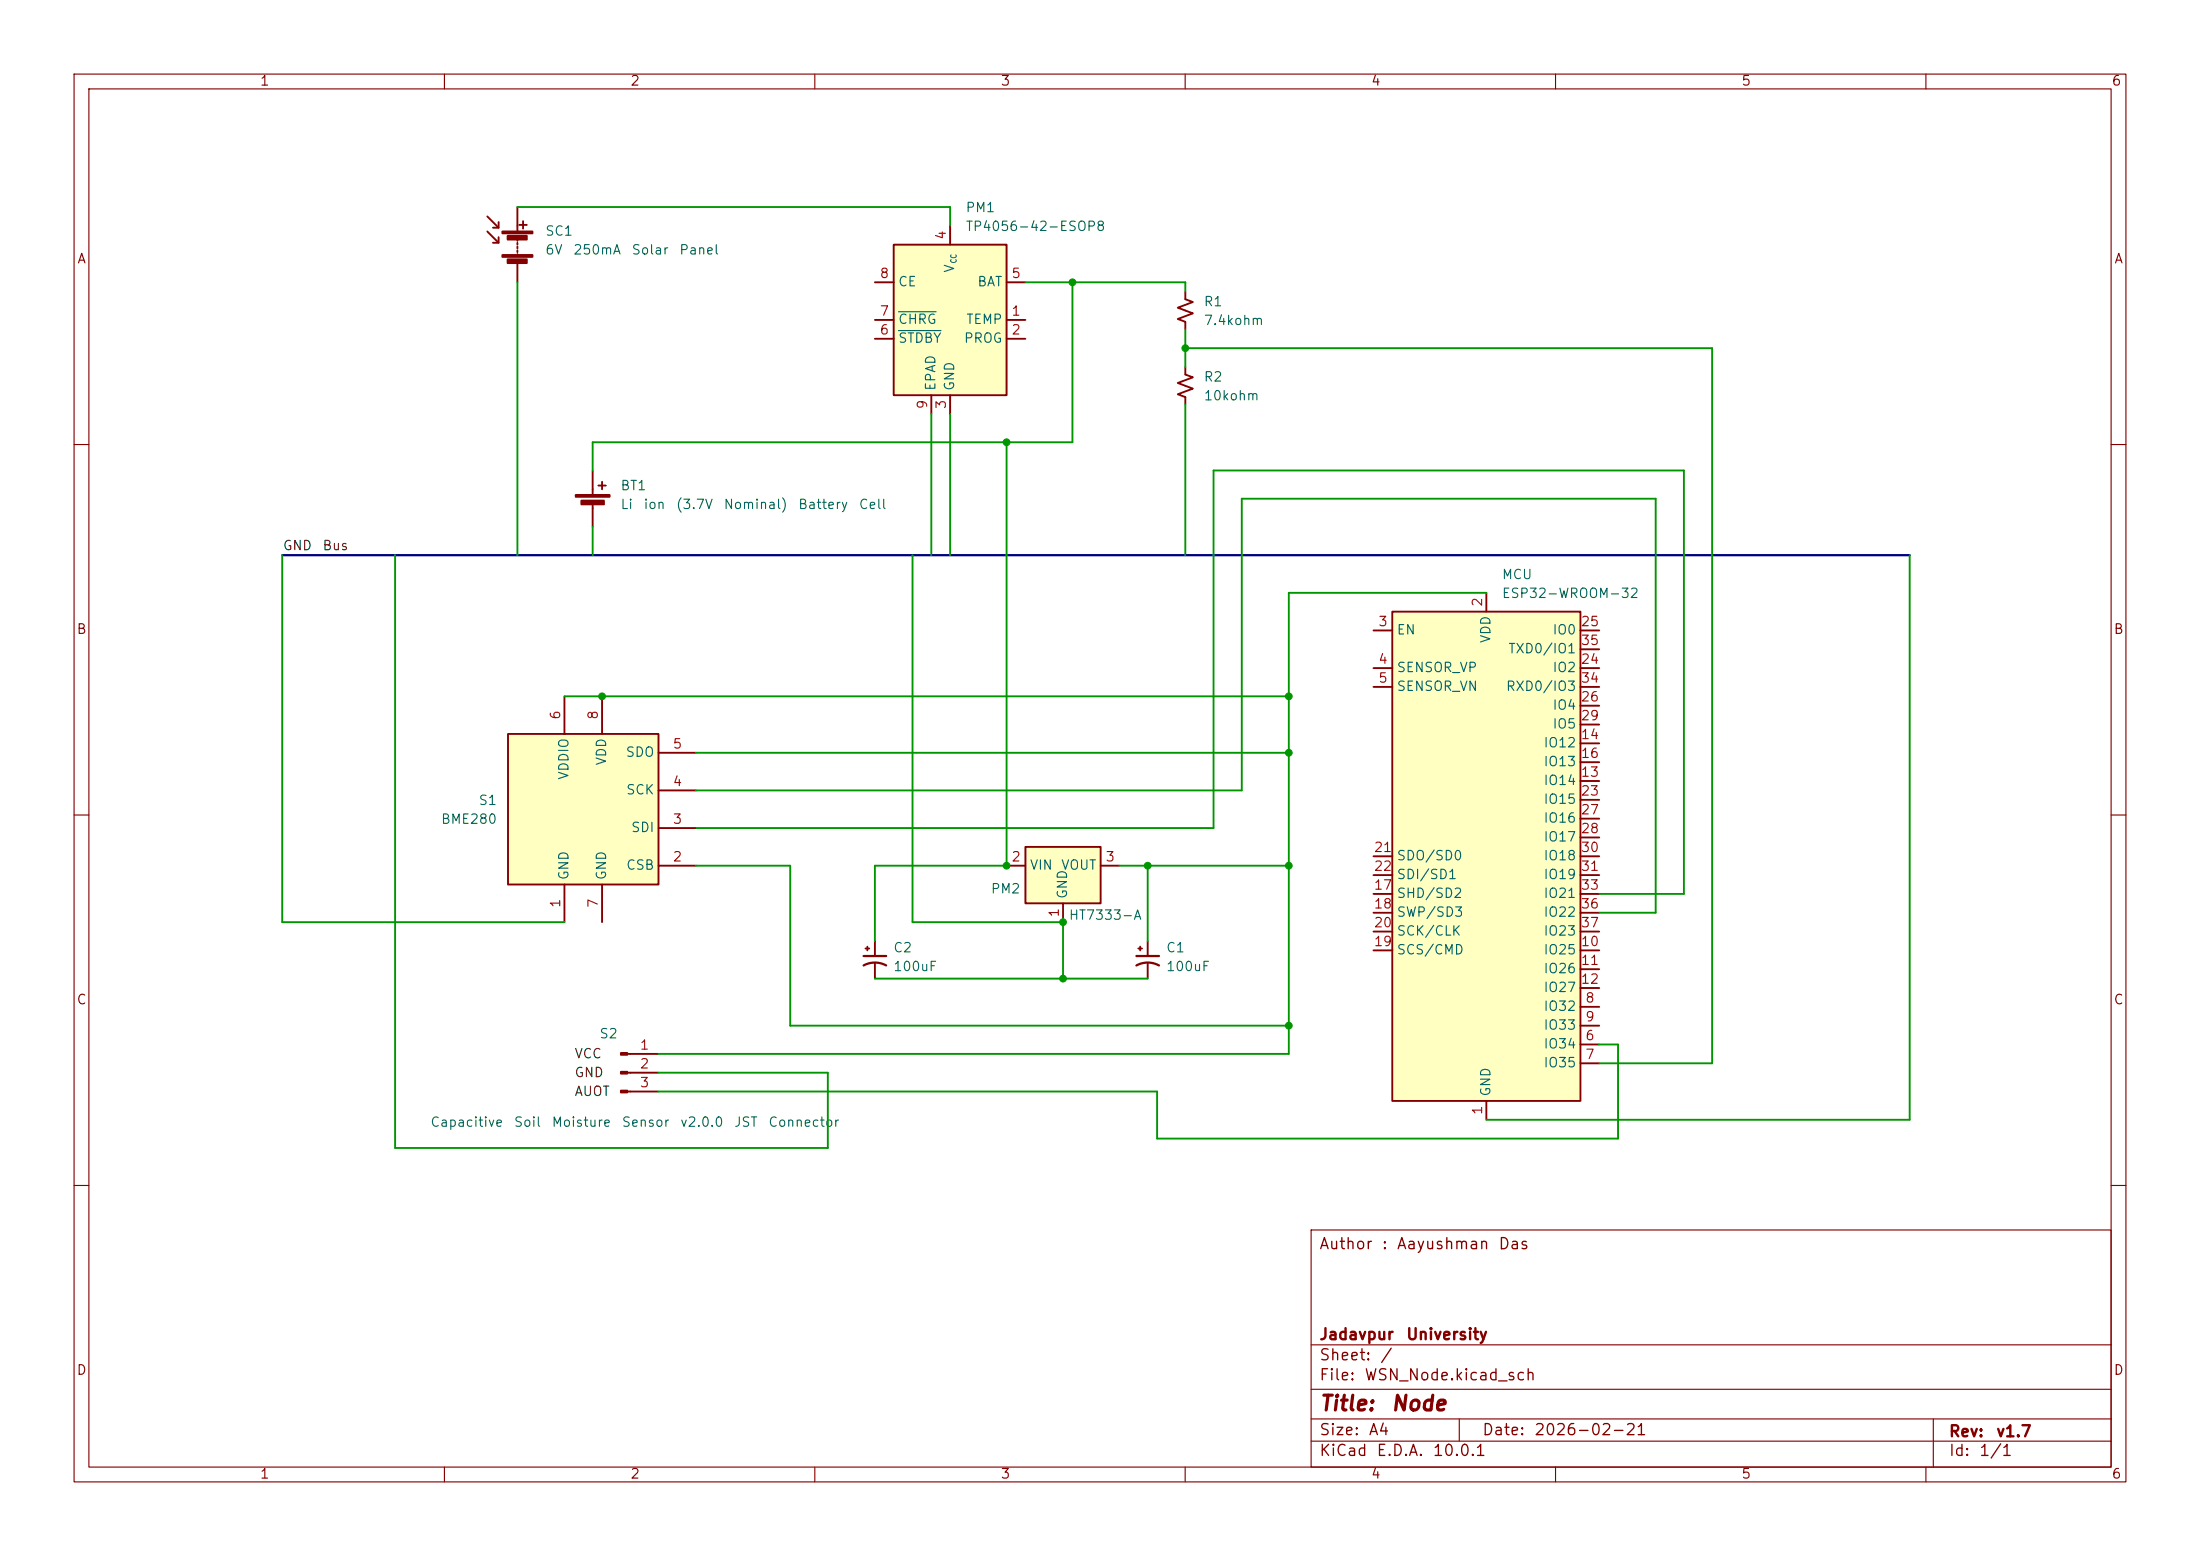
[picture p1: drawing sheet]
<svg xmlns="http://www.w3.org/2000/svg" width="297mm" height="210mm" viewBox="0 0 297 210" stroke-linecap="round" stroke-linejoin="round" font-family="sans-serif">
<g fill="none" stroke="#840000" stroke-width=".15">
<path d="M10 10h277v190h-277zM12 12h273v186h-273zM60 10v2M110 10v2M160 10v2M210 10v2M260 10v2M10 60h2M285 60h2M10 110h2M285 110h2M10 160h2"/>
<path d="M177 166h108v32h-108zM285 160h2M60 198v2M110 198v2M160 198v2M177 194.5h108M177 191.5h108M177 187.5h108M177 181.5h108M197 191.5v3M210 198v2M260 198v2"/>
<path d="M261 191.5v6.5"/>
</g>
<path d="M120.6 33h15.3v20.3h-15.3z" fill="#ffffc2"/>
<path d="M118.1 38.1h2.5M120.6 33h15.3v20.3h-15.3zM128.3 30.5v2.5M135.9 38.1h2.5M118.1 43.2h2.5M118.1 45.7h2.5M125.7 53.3v2.6M128.3 53.3v2.6M135.9 43.2h2.5M135.9 45.7h2.5" fill="none" stroke="#840000" stroke-width=".25"/>
<path d="M121.3 44.6h5.7M121.3 42.1h5.1" fill="none" stroke="#006464" stroke-width=".15"/>
<path d="M188 82.6h25.4v66h-25.4z" fill="#ffffc2"/>
<g fill="none" stroke="#840000" stroke-width=".25">
<path d="M65.8 29.2l1.5 1.5M65.8 31.2l1.5 1.6M67.3 30v.7h-.8M67.3 32v.8h-.8M69.8 27.9v3.3M69.8 32.3v.2M69.8 32.8v.2M69.8 33.3v.2M69.8 33.8v.2M69.8 34.3v.2M69.8 35.6v2.5M70.1 30.4h1"/>
<path d="M70.6 29.8v1.1M160 39.4v1l1 .4-2 .7 2 .8-2 .8 1 .3v1.1M160 49.5v1l1 .4-2 .8 2 .8-2 .7 1 .4v1M80 63.5v3.3M80 67.8v3.3M80.8 65.5h1M81.3 65v1M185.4 85.1h2.6M185.4 90.2h2.6M185.4 92.7h2.6M188 82.6h25.4v66h-25.4zM200.7 80v2.6"/>
<path d="M213.4 85.1h2.5M213.4 90.2h2.5M213.4 92.7h2.5M213.4 95.3h2.5M213.4 97.8h2.5M213.4 87.6h2.5M185.4 115.6h2.6M185.4 118.1h2.6M213.4 105.4h2.5M213.4 100.3h2.5M213.4 102.9h2.5M213.4 115.6h2.5"/>
<path d="M213.4 118.1h2.5M213.4 108h2.5M213.4 110.5h2.5M213.4 113h2.5M116.8 128h.5M117.1 127.8v.5M118.1 127v2M118.1 130v2.1M153.7 128h.5M153.9 127.8v.5M154.9 127v2M154.9 130v2.1"/>
<path d="M185.4 128.3h2.6M185.4 120.7h2.6M185.4 123.2h2.6M185.4 125.7h2.6M213.4 135.9h2.5M213.4 138.4h2.5M213.4 128.3h2.5M213.4 130.8h2.5M213.4 133.4h2.5M213.4 120.7h2.5M213.4 123.2h2.5M213.4 125.7h2.5"/>
<path d="M84.7 142.2h4.2M84.7 144.8h4.2M84.7 147.3h4.2M200.7 148.6v2.5M213.4 141h2.5M213.4 143.5h2.5"/>
</g>
<g fill="#840000" stroke="#840000" stroke-width=".25">
<path d="M67.8 31.2h4.1v.3h-4.1z"/>
<path d="M67.8 34.4h4.1v.3h-4.1z"/>
<path d="M68.5 31.8h2.6v.5h-2.6z"/>
<path d="M68.5 35h2.6v.5h-2.6z"/>
<path d="M77.7 66.8h4.6v.3h-4.6z"/>
<path d="M78.5 67.6h3v.5h-3z"/>
<path d="M83.8 142.1h.9v.3h-.9z"/>
<path d="M83.8 144.7h.9v.2h-.9z"/>
<path d="M83.8 147.2h.9v.2h-.9z"/>
</g>
<path d="M116.6 130.3a3.2 3.2 0 0 1 3 0M116.6 129h3M153.4 130.3a3.2 3.2 0 0 1 3.1 0M153.4 129h3.1" fill="none" stroke="#840000" stroke-width=".3"/>
<path d="M68.6 99.1h20.3v20.3h-20.3z" fill="#ffffc2"/>
<path d="M68.6 99.1h20.3v20.3h-20.3zM76.2 94v5.1M81.3 94v5.1M76.2 119.4v5.1M81.3 119.4v5.1M88.9 116.8h5.1M88.9 111.8h5.1M88.9 106.7h5.1M88.9 101.6h5.1" fill="none" stroke="#840000" stroke-width=".25"/>
<path d="M138.4 114.3h10.2v7.6h-10.2z" fill="#ffffc2"/>
<path d="M135.9 116.8h2.5M138.4 114.3h10.2v7.6h-10.2zM148.6 116.8h2.5M143.5 121.9v2.6" fill="none" stroke="#840000" stroke-width=".25"/>
<path d="M38.1 74.9h219.7" fill="none" stroke="#000084" stroke-width=".3"/>
<g fill="none" stroke="#009600" stroke-width=".25">
<path d="M69.8 27.9h58.5v2.6M69.8 38.1v36.8M138.4 38.1h21.6v1.3M144.8 38.1v21.6h-64.8v3.8M125.7 55.9v19M128.3 55.9v19M135.9 59.7v57.1h-17.8v10.2M160 47h71.1v96.5h-15.2M160 44.5v5M160 54.6v20.3M38.1 74.9v49.6h38.1M53.3 74.9v80h58.5v-10.1h-22.9"/>
<path d="M80 71.1v3.8M123.2 74.9v49.6h20.3v7.6M257.8 74.9v76.2h-57.1M76.2 94h97.8M200.7 80h-26.7v62.2h-85.1M94 106.7h73.6v-39.4h55.9v55.9h-7.6M94 111.8h69.8v-48.3h63.5v57.2h-11.4M94 116.8h12.7v21.6h67.3M94 101.6h80M151.1 116.8h22.9M154.9 116.8v10.2M118.1 132.1h36.8"/>
<path d="M215.9 141h2.5v12.7h-62.2v-6.4h-67.3"/>
</g>
<g fill="#009600" stroke="#009600" stroke-width=".14">
<circle cx="135.9" cy="116.8" r=".46"/>
<circle cx="154.9" cy="116.8" r=".46"/>
<circle cx="174" cy="101.6" r=".46"/>
<circle cx="174" cy="116.8" r=".46"/>
<circle cx="174" cy="138.4" r=".46"/>
<circle cx="144.8" cy="38.1" r=".46"/>
<circle cx="174" cy="94" r=".46"/>
<circle cx="160" cy="47" r=".46"/>
<circle cx="135.9" cy="59.7" r=".46"/>
<circle cx="81.3" cy="94" r=".46"/>
<circle cx="143.5" cy="132.1" r=".46"/>
<circle cx="143.5" cy="124.5" r=".46"/>
</g>
<g font-size="2" fill="#840000">
<text x="178" y="190.9">Title:</text>
<text x="187.7" y="190.9">Node</text>
</g>
<g font-size="1.5" fill="#840000">
<text x="178" y="169">Author</text>
<text x="186.4" y="169">:</text>
<text x="188.5" y="169">Aayushman</text>
<text x="202.2" y="169">Das</text>
<text x="178" y="184">Sheet:</text>
<text x="178" y="181.2">Jadavpur</text>
<text x="186.2" y="184">/</text>
<text x="189.7" y="181.2">University</text>
<text x="178" y="186.7">File:</text>
<text x="184.1" y="186.7">WSN_Node.kicad_sch</text>
<text x="178" y="196.9">KiCad</text>
<text x="178" y="194.1">Size:</text>
<text x="184.7" y="194.1">A4</text>
<text x="185.7" y="196.9">E.D.A.</text>
<text x="193.3" y="196.9">10.0.1</text>
<text x="200" y="194.1">Date:</text>
<text x="207" y="194.1">2026-02-21</text>
<text x="263" y="194.3">Rev:</text>
<text x="263" y="196.9">Id:</text>
<text x="267.1" y="196.9">1/1</text>
<text x="269.4" y="194.3">v1.7</text>
</g>
<g font-size="1.3" fill="#840000">
<text x="35" y="11.9">1</text>
<text x="85" y="11.9">2</text>
<text x="135" y="11.9">3</text>
<text x="185" y="11.9">4</text>
<text x="235" y="11.9">5</text>
<text x="285" y="11.9">6</text>
<text x="10.3" y="35.9">A</text>
<text x="285.3" y="35.9">A</text>
<text x="10.3" y="85.9">B</text>
<text x="285.3" y="85.9">B</text>
<text x="10.3" y="135.9">C</text>
<text x="285.3" y="135.9">C</text>
<text x="10.3" y="185.9">D</text>
<text x="285.3" y="185.9">D</text>
<text x="35" y="199.9">1</text>
<text x="85" y="199.9">2</text>
<text x="135" y="199.9">3</text>
<text x="185" y="199.9">4</text>
<text x="235" y="199.9">5</text>
<text x="285" y="199.9">6</text>
</g>
<g font-size="1.3" fill="#006464">
<text x="130.3" y="29">PM1</text>
<text x="73.5" y="32.1">SC1</text>
<text x="73.5" y="34.7">6V</text>
<text x="77.3" y="34.7">250mA</text>
<text x="85.2" y="34.7">Solar</text>
<text x="91.6" y="34.7">Panel</text>
<text x="130.3" y="31.5">TP4056-42-ESOP8</text>
<text x="121.2" y="39">CE</text>
<text x="129.1" y="36.9" transform="rotate(-90 129.1 36.9)">V</text>
<text x="131.9" y="39">BAT</text>
<text x="162.4" y="41.7">R1</text>
<text x="121.2" y="46.6">STDBY</text>
<text x="121.2" y="44">CHRG</text>
<text x="130" y="46.6">PROG</text>
<text x="130.3" y="44">TEMP</text>
<text x="162.4" y="44.2">7.4kohm</text>
<text x="126.6" y="52.8" transform="rotate(-90 126.6 52.8)">EPAD</text>
<text x="129.1" y="52.8" transform="rotate(-90 129.1 52.8)">GND</text>
<text x="162.4" y="51.8">R2</text>
<text x="162.4" y="54.4">10kohm</text>
<text x="83.7" y="66.5">BT1</text>
<text x="83.7" y="69">Li</text>
<text x="86.8" y="69">ion</text>
<text x="91.2" y="69">(3.7V</text>
<text x="97.6" y="69">Nominal)</text>
<text x="107.7" y="69">Battery</text>
<text x="115.9" y="69">Cell</text>
<text x="202.7" y="78.5">MCU</text>
<text x="202.7" y="81">ESP32-WROOM-32</text>
<text x="188.5" y="86">EN</text>
<text x="201.5" y="86.9" transform="rotate(-90 201.5 86.9)">VDD</text>
<text x="203.5" y="88.5">TXD0/IO1</text>
<text x="209.5" y="86">IO0</text>
<text x="188.5" y="91">SENSOR_VP</text>
<text x="188.5" y="93.6">SENSOR_VN</text>
<text x="203.2" y="93.6">RXD0/IO3</text>
<text x="209.5" y="91">IO2</text>
<text x="208.3" y="101.2">IO12</text>
<text x="209.5" y="96.1">IO4</text>
<text x="209.5" y="98.7">IO5</text>
<text x="77.1" y="105.3" transform="rotate(-90 77.1 105.3)">VDDIO</text>
<text x="82.1" y="103.4" transform="rotate(-90 82.1 103.4)">VDD</text>
<text x="84.4" y="102.5">SDO</text>
<text x="84.4" y="107.5">SCK</text>
<text x="208.3" y="106.3">IO14</text>
<text x="208.3" y="103.7">IO13</text>
<text x="59.4" y="111.5">BME280</text>
<text x="64.5" y="109">S1</text>
<text x="85.1" y="112.6">SDI</text>
<text x="208.3" y="108.8">IO15</text>
<text x="208.3" y="111.4">IO16</text>
<text x="208.3" y="113.9">IO17</text>
<text x="77.1" y="118.9" transform="rotate(-90 77.1 118.9)">GND</text>
<text x="82.1" y="118.9" transform="rotate(-90 82.1 118.9)">GND</text>
<text x="84.4" y="117.7">CSB</text>
<text x="138.9" y="117.7">VIN</text>
<text x="143.2" y="117.7">VOUT</text>
<text x="188.5" y="116.4">SDO/SD0</text>
<text x="188.5" y="119">SDI/SD1</text>
<text x="208.3" y="116.4">IO18</text>
<text x="208.3" y="119">IO19</text>
<text x="133.7" y="120.9">PM2</text>
<text x="144.2" y="124.5">HT7333-A</text>
<text x="144.4" y="121.4" transform="rotate(-90 144.4 121.4)">GND</text>
<text x="188.5" y="121.5">SHD/SD2</text>
<text x="188.5" y="124.1">SWP/SD3</text>
<text x="208.3" y="121.5">IO21</text>
<text x="208.3" y="124.1">IO22</text>
<text x="120.5" y="128.9">C2</text>
<text x="120.5" y="131.4">100uF</text>
<text x="157.3" y="128.9">C1</text>
<text x="157.3" y="131.4">100uF</text>
<text x="188.5" y="129.1">SCS/CMD</text>
<text x="188.5" y="126.6">SCK/CLK</text>
<text x="208.3" y="129.1">IO25</text>
<text x="208.3" y="131.7">IO26</text>
<text x="208.3" y="126.6">IO23</text>
<text x="208.3" y="136.8">IO32</text>
<text x="208.3" y="134.2">IO27</text>
<text x="80.8" y="140.5">S2</text>
<text x="208.3" y="141.8">IO34</text>
<text x="208.3" y="139.3">IO33</text>
<text x="201.5" y="148.1" transform="rotate(-90 201.5 148.1)">GND</text>
<text x="208.3" y="144.4">IO35</text>
<text x="58" y="152.4">Capacitive</text>
<text x="69.3" y="152.4">Soil</text>
<text x="74.4" y="152.4">Moisture</text>
<text x="83.8" y="152.4">Sensor</text>
<text x="91.7" y="152.4">v2.0.0</text>
<text x="99" y="152.4">JST</text>
<text x="103.6" y="152.4">Connector</text>
</g>
<g font-size="1.3" fill="#a90000">
<text x="128" y="32.5" transform="rotate(-90 128 32.5)">4</text>
<text x="118.7" y="37.8">8</text>
<text x="136.5" y="37.8">5</text>
<text x="118.7" y="45.5">6</text>
<text x="118.7" y="42.9">7</text>
<text x="136.5" y="42.9">1</text>
<text x="136.5" y="45.5">2</text>
<text x="125.5" y="55.3" transform="rotate(-90 125.5 55.3)">9</text>
<text x="128" y="55.3" transform="rotate(-90 128 55.3)">3</text>
<text x="200.4" y="82" transform="rotate(-90 200.4 82)">2</text>
<text x="186" y="84.8">3</text>
<text x="186" y="89.9">4</text>
<text x="213.3" y="89.9">24</text>
<text x="213.3" y="84.8">25</text>
<text x="213.3" y="87.4">35</text>
<text x="186" y="92.5">5</text>
<text x="213.3" y="95">26</text>
<text x="213.3" y="92.5">34</text>
<text x="75.9" y="97.2" transform="rotate(-90 75.9 97.2)">6</text>
<text x="81" y="97.2" transform="rotate(-90 81 97.2)">8</text>
<text x="90.7" y="101.3">5</text>
<text x="213.3" y="100.1">14</text>
<text x="213.3" y="97.5">29</text>
<text x="90.7" y="106.4">4</text>
<text x="213.3" y="105.2">13</text>
<text x="213.3" y="102.6">16</text>
<text x="213.3" y="107.7">23</text>
<text x="90.7" y="111.5">3</text>
<text x="213.3" y="110.2">27</text>
<text x="213.3" y="112.8">28</text>
<text x="90.7" y="116.6">2</text>
<text x="136.5" y="116.6">2</text>
<text x="149.2" y="116.6">3</text>
<text x="185.4" y="115.3">21</text>
<text x="185.4" y="117.9">22</text>
<text x="213.3" y="115.3">30</text>
<text x="213.3" y="117.9">31</text>
<text x="75.9" y="122.6" transform="rotate(-90 75.9 122.6)">1</text>
<text x="81" y="122.6" transform="rotate(-90 81 122.6)">7</text>
<text x="143.3" y="123.9" transform="rotate(-90 143.3 123.9)">1</text>
<text x="185.4" y="120.4">17</text>
<text x="185.4" y="122.9">18</text>
<text x="185.4" y="125.5">20</text>
<text x="213.3" y="120.4">33</text>
<text x="213.3" y="122.9">36</text>
<text x="213.3" y="125.5">37</text>
<text x="185.4" y="128">19</text>
<text x="213.3" y="128">10</text>
<text x="213.3" y="130.6">11</text>
<text x="213.3" y="133.1">12</text>
<text x="213.9" y="135.6">8</text>
<text x="86.3" y="142">1</text>
<text x="213.9" y="140.7">6</text>
<text x="213.9" y="143.3">7</text>
<text x="213.9" y="138.2">9</text>
<text x="86.3" y="144.5">2</text>
<text x="86.3" y="147.1">3</text>
<text x="200.4" y="150.6" transform="rotate(-90 200.4 150.6)">1</text>
</g>
<g font-size="1.3" fill="#0f0f0f">
<text x="38.1" y="74.6">GND</text>
<text x="43.4" y="74.6">Bus</text>
<text x="77.5" y="143.2">VCC</text>
<text x="77.5" y="148.2">AUOT</text>
<text x="77.5" y="145.7">GND</text>
</g>
<text font-size=".8" fill="#006464" x="129.3" y="35.6" transform="rotate(-90 129.3 35.6)">CC</text>
</svg>
